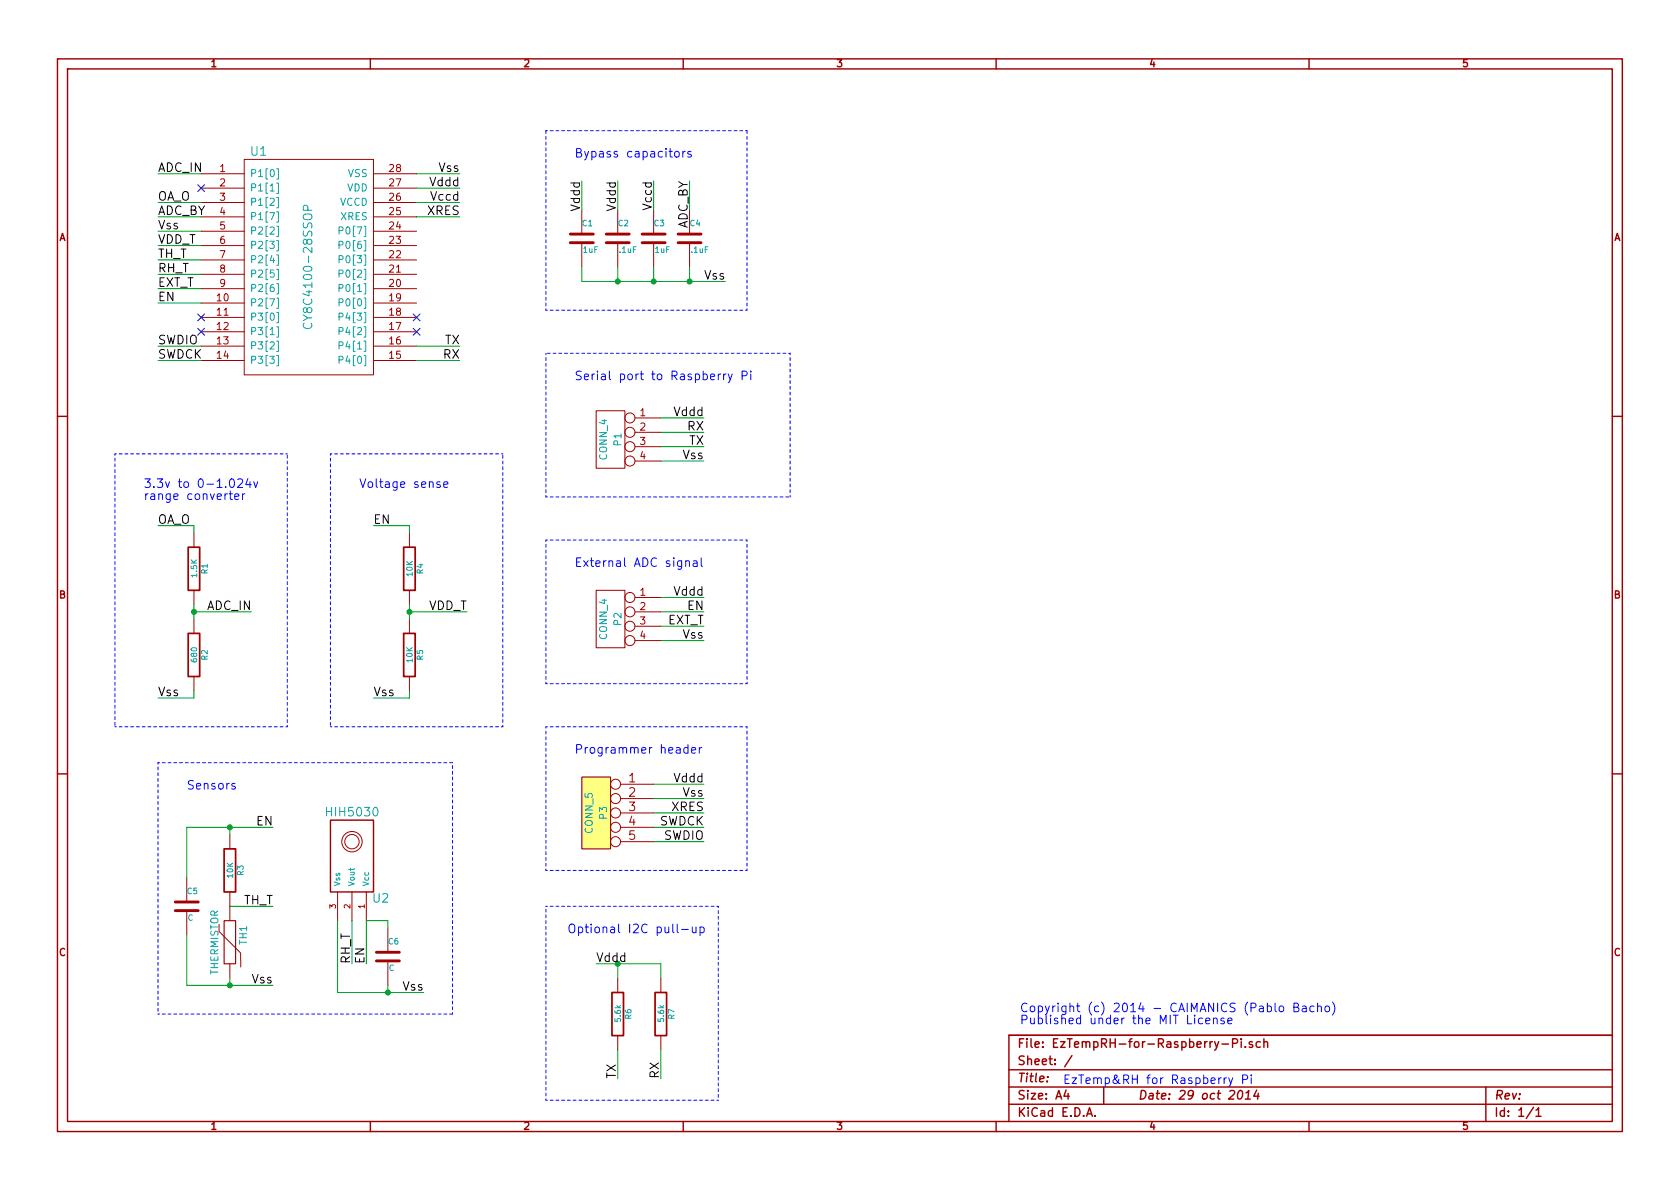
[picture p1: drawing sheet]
EESchema Schematic File Version 2
LIBS:power
LIBS:device
LIBS:transistors
LIBS:conn
LIBS:linear
LIBS:regul
LIBS:74xx
LIBS:cmos4000
LIBS:adc-dac
LIBS:memory
LIBS:xilinx
LIBS:special
LIBS:microcontrollers
LIBS:dsp
LIBS:microchip
LIBS:analog_switches
LIBS:motorola
LIBS:texas
LIBS:intel
LIBS:audio
LIBS:interface
LIBS:digital-audio
LIBS:philips
LIBS:display
LIBS:cypress
LIBS:siliconi
LIBS:opto
LIBS:atmel
LIBS:contrib
LIBS:valves
LIBS:caimanics_cypress
LIBS:caimanics_honeywell
LIBS:EzTempRH-for-Raspberry-Pi-cache
EELAYER 27 0
EELAYER END
$Descr A4 11693 8268
encoding utf-8
Sheet 1 1
Title ""
Date "29 oct 2014"
Rev ""
Comp ""
Comment1 ""
Comment2 ""
Comment3 ""
Comment4 ""
$EndDescr
$Comp
L CY8C4100-28SSOP U1
U 1 1
P 2150 1850
F 0 "U1" H 1800 2650 60  0000 C CNN
F 1 "CY8C4100-28SSOP" V 2150 1850 60  0000 C CNN
F 2 "~" H 1700 2500 60  0000 C CNN
F 3 "~" H 1700 2500 60  0000 C CNN
	1    2150 1850
	1    0    0    -1  
$EndComp
$Comp
L C C2
U 1 1
P 4300 1650
F 0 "C2" H 4300 1750 40  0000 L CNN
F 1 ".1uF" H 4306 1565 40  0000 L CNN
F 2 "~" H 4338 1500 30  0000 C CNN
F 3 "~" H 4300 1650 60  0000 C CNN
	1    4300 1650
	1    0    0    -1  
$EndComp
$Comp
L C C3
U 1 1
P 4550 1650
F 0 "C3" H 4550 1750 40  0000 L CNN
F 1 "1uF" H 4556 1565 40  0000 L CNN
F 2 "~" H 4588 1500 30  0000 C CNN
F 3 "~" H 4550 1650 60  0000 C CNN
	1    4550 1650
	1    0    0    -1  
$EndComp
$Comp
L C C4
U 1 1
P 4800 1650
F 0 "C4" H 4800 1750 40  0000 L CNN
F 1 ".1uF" H 4806 1565 40  0000 L CNN
F 2 "~" H 4838 1500 30  0000 C CNN
F 3 "~" H 4800 1650 60  0000 C CNN
	1    4800 1650
	1    0    0    -1  
$EndComp
Wire Wire Line
	4300 1250 4300 1450
Wire Wire Line
	4550 1250 4550 1450
Wire Wire Line
	4800 1250 4800 1450
Wire Wire Line
	4300 1850 4300 1950
Wire Wire Line
	4800 1850 4800 1950
Connection ~ 4800 1950
Wire Wire Line
	4550 1850 4550 1950
Connection ~ 4550 1950
Text Label 4300 1250 3    60   ~ 0
Vddd
Text Label 4550 1250 3    60   ~ 0
Vccd
Text Label 5050 1950 2    60   ~ 0
Vss
Wire Wire Line
	3200 1200 2900 1200
Wire Wire Line
	3200 1400 2900 1400
$Comp
L R R3
U 1 1
P 1600 6050
F 0 "R3" V 1680 6050 40  0000 C CNN
F 1 "10K" V 1607 6051 40  0000 C CNN
F 2 "~" V 1530 6050 30  0000 C CNN
F 3 "~" H 1600 6050 30  0000 C CNN
	1    1600 6050
	1    0    0    -1  
$EndComp
$Comp
L THERMISTOR TH1
U 1 1
P 1600 6550
F 0 "TH1" V 1700 6600 50  0000 C CNN
F 1 "THERMISTOR" V 1500 6550 50  0000 C CNN
F 2 "~" H 1600 6550 60  0000 C CNN
F 3 "~" H 1600 6550 60  0000 C CNN
	1    1600 6550
	1    0    0    -1  
$EndComp
Wire Wire Line
	1100 1600 1400 1600
Wire Wire Line
	1100 1700 1400 1700
Wire Wire Line
	1100 1800 1400 1800
Wire Wire Line
	1100 2400 1400 2400
Wire Wire Line
	1100 2500 1400 2500
Wire Wire Line
	3200 1500 2900 1500
Text Label 1100 1600 0    60   ~ 0
Vss
Text Label 1100 1700 0    60   ~ 0
VDD_T
Text Label 1100 1800 0    60   ~ 0
TH_T
Text Label 1100 1900 0    60   ~ 0
RH_T
Text Label 3200 2400 2    60   ~ 0
TX
Text Label 3200 2500 2    60   ~ 0
RX
NoConn ~ 1400 1300
NoConn ~ 1400 2200
NoConn ~ 1400 2300
NoConn ~ 2900 2300
NoConn ~ 2900 2200
Text Label 3200 1200 2    60   ~ 0
Vss
Text Label 3200 1300 2    60   ~ 0
Vddd
Text Label 3200 1400 2    60   ~ 0
Vccd
Text Label 3200 1500 2    60   ~ 0
XRES
Text Label 1100 2400 0    60   ~ 0
SWDIO
Text Label 1100 2500 0    60   ~ 0
SWDCK
Wire Wire Line
	1300 5750 1900 5750
Wire Wire Line
	1300 6850 1900 6850
Connection ~ 1600 6850
Text Label 1900 5750 2    60   ~ 0
EN
Text Label 1900 6300 2    60   ~ 0
TH_T
Connection ~ 1600 5750
Text Label 1900 6850 2    60   ~ 0
Vss
$Comp
L C C5
U 1 1
P 1300 6300
F 0 "C5" H 1300 6400 40  0000 L CNN
F 1 "C" H 1306 6215 40  0000 L CNN
F 2 "~" H 1338 6150 30  0000 C CNN
F 3 "~" H 1300 6300 60  0000 C CNN
	1    1300 6300
	1    0    0    -1  
$EndComp
Wire Wire Line
	1300 5750 1300 6100
Wire Wire Line
	1300 6500 1300 6850
$Comp
L CONN_4 P1
U 1 1
P 4250 3050
F 0 "P1" V 4200 3050 50  0000 C CNN
F 1 "CONN_4" V 4300 3050 50  0000 C CNN
F 2 "" H 4250 3050 60  0000 C CNN
F 3 "" H 4250 3050 60  0000 C CNN
	1    4250 3050
	-1   0    0    -1  
$EndComp
Wire Wire Line
	4900 2900 4600 2900
Wire Wire Line
	4900 3000 4600 3000
Wire Wire Line
	4900 3100 4600 3100
Wire Wire Line
	4900 3200 4600 3200
$Comp
L C C1
U 1 1
P 4050 1650
F 0 "C1" H 4050 1750 40  0000 L CNN
F 1 "1uF" H 4056 1565 40  0000 L CNN
F 2 "~" H 4088 1500 30  0000 C CNN
F 3 "~" H 4050 1650 60  0000 C CNN
	1    4050 1650
	1    0    0    -1  
$EndComp
Wire Wire Line
	4050 1250 4050 1450
Wire Wire Line
	4050 1850 4050 1950
Connection ~ 4300 1950
Text Label 4050 1250 3    60   ~ 0
Vddd
$Comp
L CONN_5 P3
U 1 1
P 4150 5650
F 0 "P3" V 4100 5650 50  0000 C CNN
F 1 "CONN_5" V 4200 5650 50  0000 C CNN
F 2 "" H 4150 5650 60  0000 C CNN
F 3 "" H 4150 5650 60  0000 C CNN
	1    4150 5650
	-1   0    0    -1  
$EndComp
Wire Wire Line
	4900 5450 4550 5450
Wire Wire Line
	4900 5550 4550 5550
Wire Wire Line
	4900 5650 4550 5650
Wire Wire Line
	4900 5750 4550 5750
Wire Wire Line
	4900 5850 4550 5850
Text Label 4900 2900 2    60   ~ 0
Vddd
Text Label 4900 3200 2    60   ~ 0
Vss
Text Label 4900 3100 2    60   ~ 0
TX
Text Label 4900 3000 2    60   ~ 0
RX
Text Label 4900 5450 2    60   ~ 0
Vddd
Text Label 4900 5550 2    60   ~ 0
Vss
Text Label 4900 5650 2    60   ~ 0
XRES
Text Label 4900 5750 2    60   ~ 0
SWDCK
Text Label 4900 5850 2    60   ~ 0
SWDIO
$Comp
L HIH5030 U2
U 1 1
P 2450 6050
F 0 "U2" H 2650 5850 60  0000 C CNN
F 1 "HIH5030" H 2450 6450 60  0000 C CNN
F 2 "~" H 2450 6050 60  0000 C CNN
F 3 "~" H 2450 6050 60  0000 C CNN
	1    2450 6050
	1    0    0    -1  
$EndComp
Text Label 2950 6900 2    60   ~ 0
Vss
Text Label 2450 6700 1    60   ~ 0
RH_T
Text Label 2550 6700 1    60   ~ 0
EN
Wire Wire Line
	1100 2000 1400 2000
Wire Wire Line
	1100 2100 1400 2100
Text Label 1100 2000 0    60   ~ 0
EXT_T
Text Label 1100 2100 0    60   ~ 0
EN
Wire Wire Line
	3200 2400 2900 2400
Wire Wire Line
	3200 2500 2900 2500
Wire Wire Line
	3200 1300 2900 1300
Wire Wire Line
	4900 4250 4600 4250
Wire Wire Line
	4900 4350 4600 4350
Wire Wire Line
	4900 4450 4600 4450
Text Label 4900 4250 2    60   ~ 0
EN
Text Label 4900 4350 2    60   ~ 0
EXT_T
Text Label 4900 4450 2    60   ~ 0
Vss
Text Label 4900 4150 2    60   ~ 0
Vddd
Wire Wire Line
	4900 4150 4600 4150
$Comp
L C C6
U 1 1
P 2700 6650
F 0 "C6" H 2700 6750 40  0000 L CNN
F 1 "C" H 2706 6565 40  0000 L CNN
F 2 "~" H 2738 6500 30  0000 C CNN
F 3 "~" H 2700 6650 60  0000 C CNN
	1    2700 6650
	1    0    0    -1  
$EndComp
Wire Wire Line
	1900 6300 1600 6300
Text Notes 4000 5250 0    60   ~ 0
Programmer header
Text Notes 4000 2650 0    60   ~ 0
Serial port to Raspberry Pi
Text Notes 4000 3950 0    60   ~ 0
External ADC signal
Text Notes 4000 1100 0    60   ~ 0
Bypass capacitors
Text Notes 1300 5500 0    60   ~ 0
Sensors
Wire Notes Line
	3800 2150 3800 900 
Wire Notes Line
	3800 3750 3800 4750
Wire Notes Line
	3800 4750 5200 4750
Wire Notes Line
	5200 4750 5200 3750
Wire Notes Line
	5200 3750 3800 3750
Wire Notes Line
	3800 2450 3800 3450
Wire Notes Line
	3800 3450 5500 3450
Wire Notes Line
	5500 3450 5500 2450
Wire Notes Line
	5500 2450 3800 2450
Wire Notes Line
	3800 5050 3800 6050
Wire Notes Line
	3800 6050 5200 6050
Wire Notes Line
	5200 6050 5200 5050
Wire Notes Line
	5200 5050 3800 5050
Text Notes 7400 7550 0    60   ~ 0
EzTemp&RH for Raspberry Pi
Text Notes 7100 7050 0    60   ~ 0
Copyright (c) 2014 - CAIMANICS (Pablo Bacho)\nPublished under the MIT License
Wire Wire Line
	2450 6700 2450 6400
Wire Wire Line
	1100 1900 1400 1900
Wire Wire Line
	1100 1400 1400 1400
Text Label 1100 1400 0    60   ~ 0
OA_O
Text Label 1100 1200 0    60   ~ 0
ADC_IN
Wire Wire Line
	1100 1500 1400 1500
Text Label 1100 1500 0    60   ~ 0
ADC_BY
Text Label 4800 1250 3    60   ~ 0
ADC_BY
$Comp
L CONN_4 P2
U 1 1
P 4250 4300
F 0 "P2" V 4200 4300 50  0000 C CNN
F 1 "CONN_4" V 4300 4300 50  0000 C CNN
F 2 "" H 4250 4300 60  0000 C CNN
F 3 "" H 4250 4300 60  0000 C CNN
	1    4250 4300
	-1   0    0    -1  
$EndComp
Wire Wire Line
	2550 6400 2550 6700
Wire Notes Line
	1100 5300 3150 5300
Wire Wire Line
	1600 5750 1600 5800
Wire Wire Line
	2350 6900 2950 6900
Wire Wire Line
	2700 6900 2700 6850
Wire Wire Line
	2350 6900 2350 6400
Connection ~ 2700 6900
Wire Wire Line
	2550 6400 2700 6400
Wire Wire Line
	2700 6400 2700 6450
Wire Wire Line
	1600 6850 1600 6800
$Comp
L R R1
U 1 1
P 1350 3950
F 0 "R1" V 1430 3950 40  0000 C CNN
F 1 "1.5K" V 1357 3951 40  0000 C CNN
F 2 "~" V 1280 3950 30  0000 C CNN
F 3 "~" H 1350 3950 30  0000 C CNN
	1    1350 3950
	1    0    0    -1  
$EndComp
$Comp
L R R2
U 1 1
P 1350 4550
F 0 "R2" V 1430 4550 40  0000 C CNN
F 1 "680" V 1357 4551 40  0000 C CNN
F 2 "~" V 1280 4550 30  0000 C CNN
F 3 "~" H 1350 4550 30  0000 C CNN
	1    1350 4550
	1    0    0    -1  
$EndComp
Wire Wire Line
	1100 3650 1350 3650
Wire Wire Line
	1350 3650 1350 3700
Wire Wire Line
	1350 4200 1350 4300
Wire Wire Line
	1350 4250 1750 4250
Connection ~ 1350 4250
Wire Wire Line
	1350 4800 1350 4850
Wire Wire Line
	1350 4850 1100 4850
Text Label 1100 4850 0    60   ~ 0
Vss
Text Label 1100 3650 0    60   ~ 0
OA_O
Text Label 1750 4250 2    60   ~ 0
ADC_IN
Text Notes 1000 3400 0    60   ~ 0
3.3v to 0-1.024v\nrange converter
Wire Notes Line
	800  3150 800  5050
Wire Notes Line
	800  5050 2000 5050
Wire Notes Line
	2000 5050 2000 3150
Wire Notes Line
	2000 3150 800  3150
Wire Wire Line
	4050 1950 5050 1950
Wire Notes Line
	3800 2150 5200 2150
Wire Notes Line
	5200 2150 5200 900 
Wire Notes Line
	5200 900  3800 900 
$Comp
L R R4
U 1 1
P 2850 3950
F 0 "R4" V 2930 3950 40  0000 C CNN
F 1 "10K" V 2857 3951 40  0000 C CNN
F 2 "~" V 2780 3950 30  0000 C CNN
F 3 "~" H 2850 3950 30  0000 C CNN
	1    2850 3950
	1    0    0    -1  
$EndComp
$Comp
L R R5
U 1 1
P 2850 4550
F 0 "R5" V 2930 4550 40  0000 C CNN
F 1 "10K" V 2857 4551 40  0000 C CNN
F 2 "~" V 2780 4550 30  0000 C CNN
F 3 "~" H 2850 4550 30  0000 C CNN
	1    2850 4550
	1    0    0    -1  
$EndComp
Wire Wire Line
	2600 3650 2850 3650
Wire Wire Line
	2850 3650 2850 3700
Wire Wire Line
	2850 4200 2850 4300
Wire Wire Line
	2850 4250 3250 4250
Connection ~ 2850 4250
Wire Wire Line
	2850 4800 2850 4850
Wire Wire Line
	2850 4850 2600 4850
Text Label 2600 4850 0    60   ~ 0
Vss
Text Label 2600 3650 0    60   ~ 0
EN
Text Label 3250 4250 2    60   ~ 0
VDD_T
Text Notes 2500 3400 0    60   ~ 0
Voltage sense
Wire Notes Line
	2300 3150 2300 5050
Wire Notes Line
	2300 5050 3500 5050
Wire Notes Line
	3500 5050 3500 3150
Wire Notes Line
	3500 3150 2300 3150
Wire Notes Line
	1100 5300 1100 7050
Wire Notes Line
	1100 7050 3150 7050
Wire Notes Line
	3150 7050 3150 5300
Wire Wire Line
	1100 1200 1400 1200
$Comp
L R R6
U 1 1
P 4300 7050
F 0 "R6" V 4380 7050 40  0000 C CNN
F 1 "5.6k" V 4307 7051 40  0000 C CNN
F 2 "~" V 4230 7050 30  0000 C CNN
F 3 "~" H 4300 7050 30  0000 C CNN
	1    4300 7050
	1    0    0    -1  
$EndComp
$Comp
L R R7
U 1 1
P 4600 7050
F 0 "R7" V 4680 7050 40  0000 C CNN
F 1 "5.6k" V 4607 7051 40  0000 C CNN
F 2 "~" V 4530 7050 30  0000 C CNN
F 3 "~" H 4600 7050 30  0000 C CNN
	1    4600 7050
	1    0    0    -1  
$EndComp
Wire Wire Line
	4600 6700 4600 6800
Wire Wire Line
	4150 6700 4600 6700
Wire Wire Line
	4300 6700 4300 6800
Connection ~ 4300 6700
Wire Wire Line
	4300 7300 4300 7500
Wire Wire Line
	4600 7300 4600 7500
Text Label 4150 6700 0    60   ~ 0
Vddd
Text Label 4300 7500 1    60   ~ 0
TX
Text Label 4600 7500 1    60   ~ 0
RX
Text Notes 3950 6500 0    60   ~ 0
Optional I2C pull-up
Wire Notes Line
	3800 6300 5000 6300
Wire Notes Line
	5000 6300 5000 7650
Wire Notes Line
	5000 7650 3800 7650
Wire Notes Line
	3800 7650 3800 6300
$EndSCHEMATC
